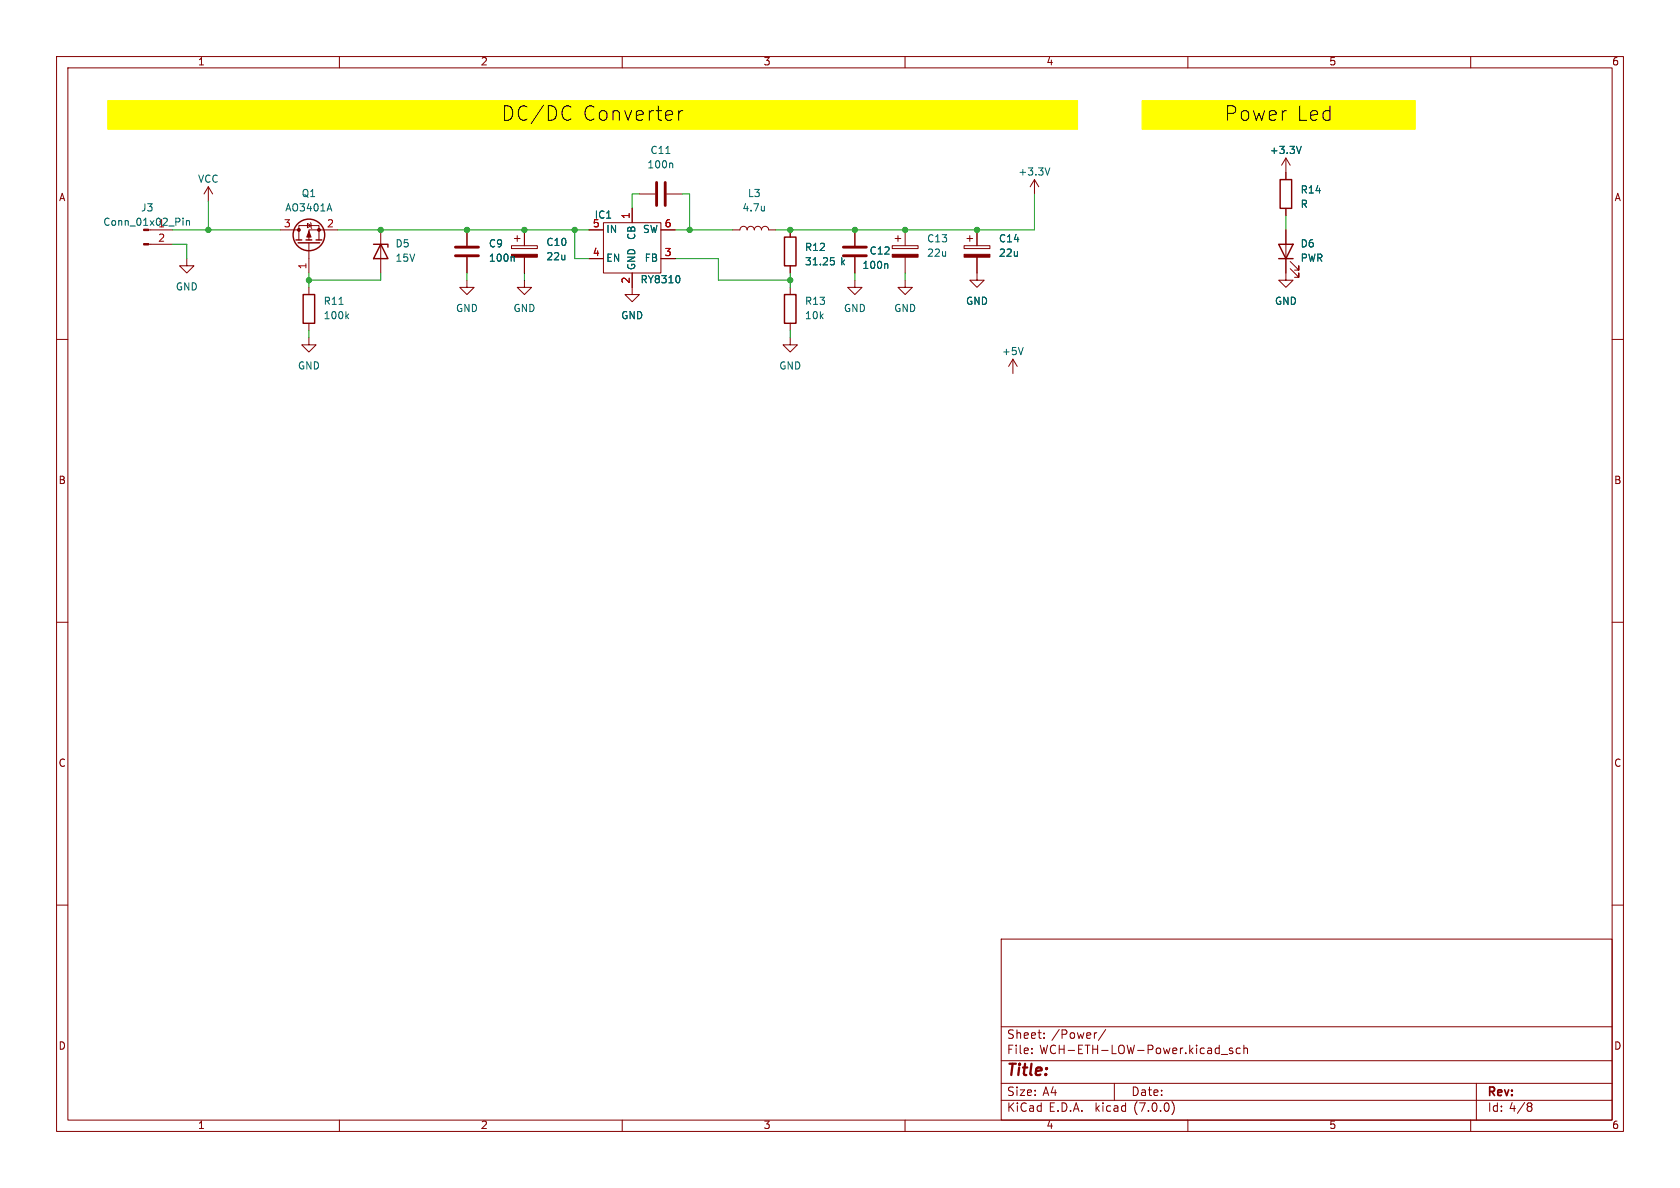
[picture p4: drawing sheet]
<svg xmlns="http://www.w3.org/2000/svg" width="297mm" height="210mm" viewBox="0 0 297 210" stroke-linecap="round" stroke-linejoin="round" font-family="sans-serif">
<g fill="none" stroke="#840000" stroke-width=".18">
<path d="M10 10h277v190h-277zM12 12h273v186h-273zM60 10v2M110 10v2M160 10v2M210 10v2M260 10v2M36.8 33l-.7 1.3M36.8 33v2.6M36.8 33l.8 1.3M54.4 39.5l.6 .4-.6 .4zM54.9 39.4l.1 .1v.8l.1 .1"/>
<path d="M106.7 39.4h10.1v8.9h-10.1zM111.8 36.8v2.6M113 34.3h2.8M117.9 34.3h2.7M182.9 31.8l-.8 1.2M182.9 31.8v2.5M182.9 31.8l.7 1.2M227.3 27.9v3.9M227.3 36.8v1.3M227.3 27.9l-.7 1.3M227.3 27.9l.8 1.3M10 60h2"/>
<path d="M26.3 43.2h4.2M26.7 40.6h3.8M33 45.7v1.3h1.3l-1.3 1.3-1.3-1.3h1.3M49.5 40.6h3.3M52.8 42.4v-2.5h3.6v2.5M54.6 59.7v1.3h1.3l-1.3 1.2-1.3-1.2h1.3M54.6 42.9v5.4M54.6 50.8v1.3M54.6 57.2v1.2M59.7 40.6h-5.1v1.8M67.3 40.6v7.7M82.5 49.5v1.3h1.3l-1.3 1.3-1.2-1.3h1.2"/>
<path d="M82.5 40.6v2.8M82.5 45.5v2.8M90.4 43.4h4.6v.5h-4.6zM90.9 42.2h1M91.4 41.7v1M92.7 49.5v1.3h1.3l-1.3 1.3-1.3-1.3h1.3M92.7 40.6v2.8M92.7 45.5v2.8M104.1 40.6h2.6M104.1 45.7h2.6M111.8 48.3v3.8h1.2l-1.2 1.2-1.3-1.2h1.3M116.8 40.6h2.6"/>
<path d="M116.8 45.7h2.6M129.5 40.6h1.3a.64 .64 0 0 1 .6-.6 .64 .64 0 0 1 .7 .6 .64 .64 0 0 1 .6-.6 .64 .64 0 0 1 .6 .6 .64 .64 0 0 1 .7-.6 .64 .64 0 0 1 .6 .6 .64 .64 0 0 1 .7-.6 .64 .64 0 0 1 .6 .6h1.3M139.7 59.7v1.3h1.3l-1.3 1.2-1.3-1.2h1.3M139.7 40.6v1.3M139.7 47v1.3M139.7 50.8v1.3M139.7 57.2v1.2M151.1 49.5v1.3h1.3l-1.3 1.3-1.2-1.3h1.2M151.1 40.6v2.8M151.1 45.5v2.8M157.7 43.4h4.6v.5h-4.6zM158.2 42.2h1.1"/>
<path d="M158.7 41.7v1M160 49.5v1.3h1.3l-1.3 1.3-1.3-1.3h1.3M160 40.6v2.8M160 45.5v2.8M170.4 43.4h4.6v.5h-4.6zM170.9 42.2h1.1M171.4 41.7v1M172.7 45.5v4h1.3l-1.3 1.3-1.3-1.3h1.3M172.7 40.6v2.8M227.3 40.6v8.9h1.3l-1.3 1.3-1.2-1.3h1.2M228.1 47.5l1.5 1.5v-.7v.7h-.7M228.1 46.2l1.5 1.6v-.8v.8h-.7"/>
<path d="M285 60h2M179.1 63.5l-.8 1.3M179.1 63.5v2.5M179.1 63.5l.7 1.3M10 110h2M285 110h2M10 160h2M285 160h2M177 166h108v32h-108zM60 198v2M110 198v2M160 198v2"/>
<path d="M177 194.5h108M177 191.5h108M177 187.5h108M177 181.5h108M182.4 186.1v.2M182.4 185.3v.2M184.6 183.4v.2M184.6 182.6v.2M193.8 182.6h.1M195.5 182l-1.3 1.9M197 191.5v3M207.2 194.7a1.72 1.72 0 0 1 0 2.3"/>
<path d="M210 198v2M215.9 186.4h1.1M217.9 185.3h-.4l-.2 .2 .1 .2 .5 .1v.4h-.6M219.3 185.3h-.5l-.3 .2v.5l.2 .2h.6M219.9 185.4l.2-.1h.4v1M219.9 184.8v1.5M260 198v2M261 191.5v6.5M270.3 195h.2l.3 .2-.3 .4M270.3 195.6h.2M270.5 195.6l.3 .1v.5l-.3 .3h-.2"/>
</g>
<g fill="#ff0" stroke="#ff0" stroke-width=".18">
<path d="M19 17.8h171.5v5.1h-171.5z"/>
<path d="M201.9 17.8h48.3v5.1h-48.3z"/>
</g>
<g fill="none" stroke="#840000" stroke-width=".25">
<path d="M226.3 31.8h2v5h-2zM52.3 42.4h1M52.7 42.9h3.8M53.6 52.1h2v5.1h-2zM54.1 42.4h1M55.9 42.4h1M66 43.2h2.6v.5M67.3 43.2l1.3 2.5h-2.6zM138.7 41.9h2v5.1h-2zM138.7 52.1h2v5.1h-2zM226.1 43.2h2.5l-1.3 2.5zM226.1 45.7h2.5"/>
<circle cx="54.6" cy="41.5" r="2.79"/>
</g>
<g fill="#840000" stroke="#840000" stroke-width=".18">
<path d="M54.6 40.9l.4 1h-.8z"/>
<path d="M90.4 45h4.6v.5h-4.6z"/>
<path d="M25.4 43.1h.9v.2h-.9z"/>
<path d="M157.7 45h4.6v.5h-4.6z"/>
<path d="M170.4 45h4.6v.5h-4.6z"/>
<circle cx="56.4" cy="40.6" r=".25"/>
<circle cx="52.8" cy="40.6" r=".25"/>
</g>
<g fill="none" stroke="#006464" stroke-width=".18">
<path d="M32.4 38.6v.1M32.4 39v.8M33 39v.8M33 39.1l.1-.1 .3 .1 .1 .7M58.2 36l.5 1.3M118.7 28.8l.2 .2v.7M185.6 29.7l-.4 1.2M230.1 25.9l-.5 1.2M61.3 55.9l.3 .4M61.6 55.5l-.4 .5M90.7 45.3l.2 .2v.7M120.1 48.8l.1 .4-.1 .7"/>
<path d="M146.8 45.6h.7M147 46h.3l.2 .3v.4l-.5 .1M156.8 46.6l.1 .2v.7M180.9 61.4l-.4 1.3"/>
</g>
<path d="M116.1 32.3v4M117.6 32.3v4M80.5 45.2h4.1M80.5 43.7h4.1M149.1 45.2h4.1M149.1 43.7h4.1" fill="none" stroke="#840000" stroke-width=".51"/>
<path d="M120 19.6v1.7M120.7 19.6a.65 .65 0 0 0-.7 .4" fill="none" stroke="#000" stroke-width=".18"/>
<g fill="none" stroke="#009600" stroke-width=".18">
<path d="M36.8 35.6v5M113 34.3h-1.2v2.5M120.6 34.3h1.3v6.3M182.9 34.3v6.3h-45.7M227.3 38.1v2.5M30.5 40.6h19M30.5 43.2h2.5v2.5M54.6 48.3v2.5M54.6 58.4v1.3M59.7 40.6h44.4M67.3 48.3v1.2h-12.7M82.5 48.3v1.2"/>
<path d="M92.7 48.3v1.2M101.6 40.6v5.1h2.5M119.4 45.7h7.6v3.8h12.7M119.4 40.6h10.1M139.7 48.3v2.5M139.7 58.4v1.3M151.1 48.3v1.2M160 48.3v1.2"/>
</g>
<g fill="#009600" stroke="#009600" stroke-width=".18">
<circle cx="121.9" cy="40.6" r=".46"/>
<circle cx="101.6" cy="40.6" r=".46"/>
<circle cx="36.8" cy="40.6" r=".46"/>
<circle cx="54.6" cy="49.5" r=".46"/>
<circle cx="82.5" cy="40.6" r=".46"/>
<circle cx="92.7" cy="40.6" r=".46"/>
<circle cx="67.3" cy="40.6" r=".46"/>
<circle cx="151.1" cy="40.6" r=".46"/>
<circle cx="139.7" cy="40.6" r=".46"/>
<circle cx="139.7" cy="49.5" r=".46"/>
<circle cx="160" cy="40.6" r=".46"/>
<circle cx="172.7" cy="40.6" r=".46"/>
</g>
<g font-size="3.5">
<text x="88.7" y="21.8">DC/DC</text>
<text x="102.9" y="21.8">Converter</text>
<text x="216.5" y="21.8">Power</text>
<text x="229.1" y="21.8">Led</text>
</g>
<text font-size="2.8" fill="#840000" x="178" y="190.8">Title:</text>
<g font-size="2.1" fill="#840000">
<text x="178" y="183.9">Sheet:</text>
<text x="185.9" y="183.9">/Power/</text>
<text x="178" y="186.6">File:</text>
<text x="183.8" y="186.6">WCH-ETH-LOW-Power.kicad_sch</text>
<text x="178" y="196.8">KiCad</text>
<text x="178" y="194">Size:</text>
<text x="184.3" y="194">A4</text>
<text x="185.4" y="196.8">E.D.A.</text>
<text x="193.7" y="196.8">kicad</text>
<text x="200" y="194">Date:</text>
<text x="200.6" y="196.8">(7.0.0)</text>
<text x="263" y="194.2">Rev:</text>
<text x="263" y="196.8">Id: 4/8</text>
</g>
<g font-size="1.8" fill="#840000">
<text x="35" y="11.8">1</text>
<text x="85" y="11.8">2</text>
<text x="135" y="11.8">3</text>
<text x="185" y="11.8">4</text>
<text x="235" y="11.8">5</text>
<text x="285" y="11.8">6</text>
<text x="10.4" y="35.8">A</text>
<text x="285.4" y="35.8">A</text>
<text x="10.3" y="85.8">B</text>
<text x="285.3" y="85.8">B</text>
<text x="10.3" y="135.8">C</text>
<text x="285.3" y="135.8">C</text>
<text x="10.3" y="185.8">D</text>
<text x="285.3" y="185.8">D</text>
<text x="35" y="199.8">1</text>
<text x="85" y="199.8">2</text>
<text x="135" y="199.8">3</text>
<text x="185" y="199.8">4</text>
<text x="235" y="199.8">5</text>
<text x="285" y="199.8">6</text>
</g>
<g font-size="1.8" fill="#006464">
<text x="114.9" y="27.5">C11</text>
<text x="224.4" y="27.5">+3.3V</text>
<text x="35" y="32.6">VCC</text>
<text x="53.3" y="35.1">Q1</text>
<text x="114.4" y="30">100n</text>
<text x="132.2" y="35.1">L3</text>
<text x="180" y="31.3">+3.3V</text>
<text x="229.9" y="34.5">R14</text>
<text x="18.2" y="40.2">Conn_01x02_Pin</text>
<text x="24.9" y="37.7">J3</text>
<text x="27.9" y="40.4">1</text>
<text x="50.4" y="37.7">AO3401A</text>
<text x="105.1" y="38.9">IC1</text>
<text x="107.2" y="41.5">IN</text>
<text x="113.5" y="41.5">SW</text>
<text x="131.2" y="37.7">4.7u</text>
<text x="229.9" y="37">R</text>
<text x="69.9" y="44">D5</text>
<text x="69.9" y="46.5">15V</text>
<text x="86.4" y="44">C9</text>
<text x="86.4" y="46.5">100n</text>
<text x="96.5" y="43.8">C10</text>
<text x="96.5" y="46.3">22u</text>
<text x="107.2" y="46.5">EN</text>
<text x="112.6" y="47.8" transform="rotate(-90 112.6 47.8)">GND</text>
<text x="112.6" y="42.5" transform="rotate(-90 112.6 42.5)">CB</text>
<text x="113.8" y="46.5">FB</text>
<text x="142.2" y="44.6">R12</text>
<text x="142.2" y="47.2">31.25</text>
<text x="148.6" y="47.2">k</text>
<text x="152.4" y="47.8">100n</text>
<text x="153.7" y="45.3">C12</text>
<text x="163.8" y="43.1">C13</text>
<text x="163.8" y="45.7">22u</text>
<text x="176.5" y="43.1">C14</text>
<text x="176.5" y="45.7">22u</text>
<text x="229.9" y="44">D6</text>
<text x="229.9" y="46.5">PWR</text>
<text x="31" y="51.6">GND</text>
<text x="113.2" y="50.4">RY8310</text>
<text x="57.2" y="54.2">R11</text>
<text x="57.2" y="56.7">100k</text>
<text x="80.6" y="55.4">GND</text>
<text x="90.7" y="55.4">GND</text>
<text x="109.8" y="56.7">GND</text>
<text x="142.2" y="54.2">R13</text>
<text x="142.2" y="56.7">10k</text>
<text x="149.1" y="55.4">GND</text>
<text x="158" y="55.4">GND</text>
<text x="170.7" y="54.2">GND</text>
<text x="225.3" y="54.2">GND</text>
<text x="52.6" y="65.6">GND</text>
<text x="137.7" y="65.6">GND</text>
<text x="177.1" y="63.1">+5V</text>
</g>
<g font-size="1.8" fill="#a90000">
<text x="50.1" y="40.4">3</text>
<text x="57.8" y="40.4">2</text>
<text x="104.7" y="40.4">5</text>
<text x="111.5" y="38.8" transform="rotate(-90 111.5 38.8)">1</text>
<text x="117.4" y="40.4">6</text>
<text x="27.9" y="42.9">2</text>
<text x="54.4" y="47.7" transform="rotate(-90 54.4 47.7)">1</text>
<text x="104.7" y="45.5">4</text>
<text x="117.4" y="45.5">3</text>
<text x="111.5" y="50.2" transform="rotate(-90 111.5 50.2)">2</text>
</g>
</svg>
